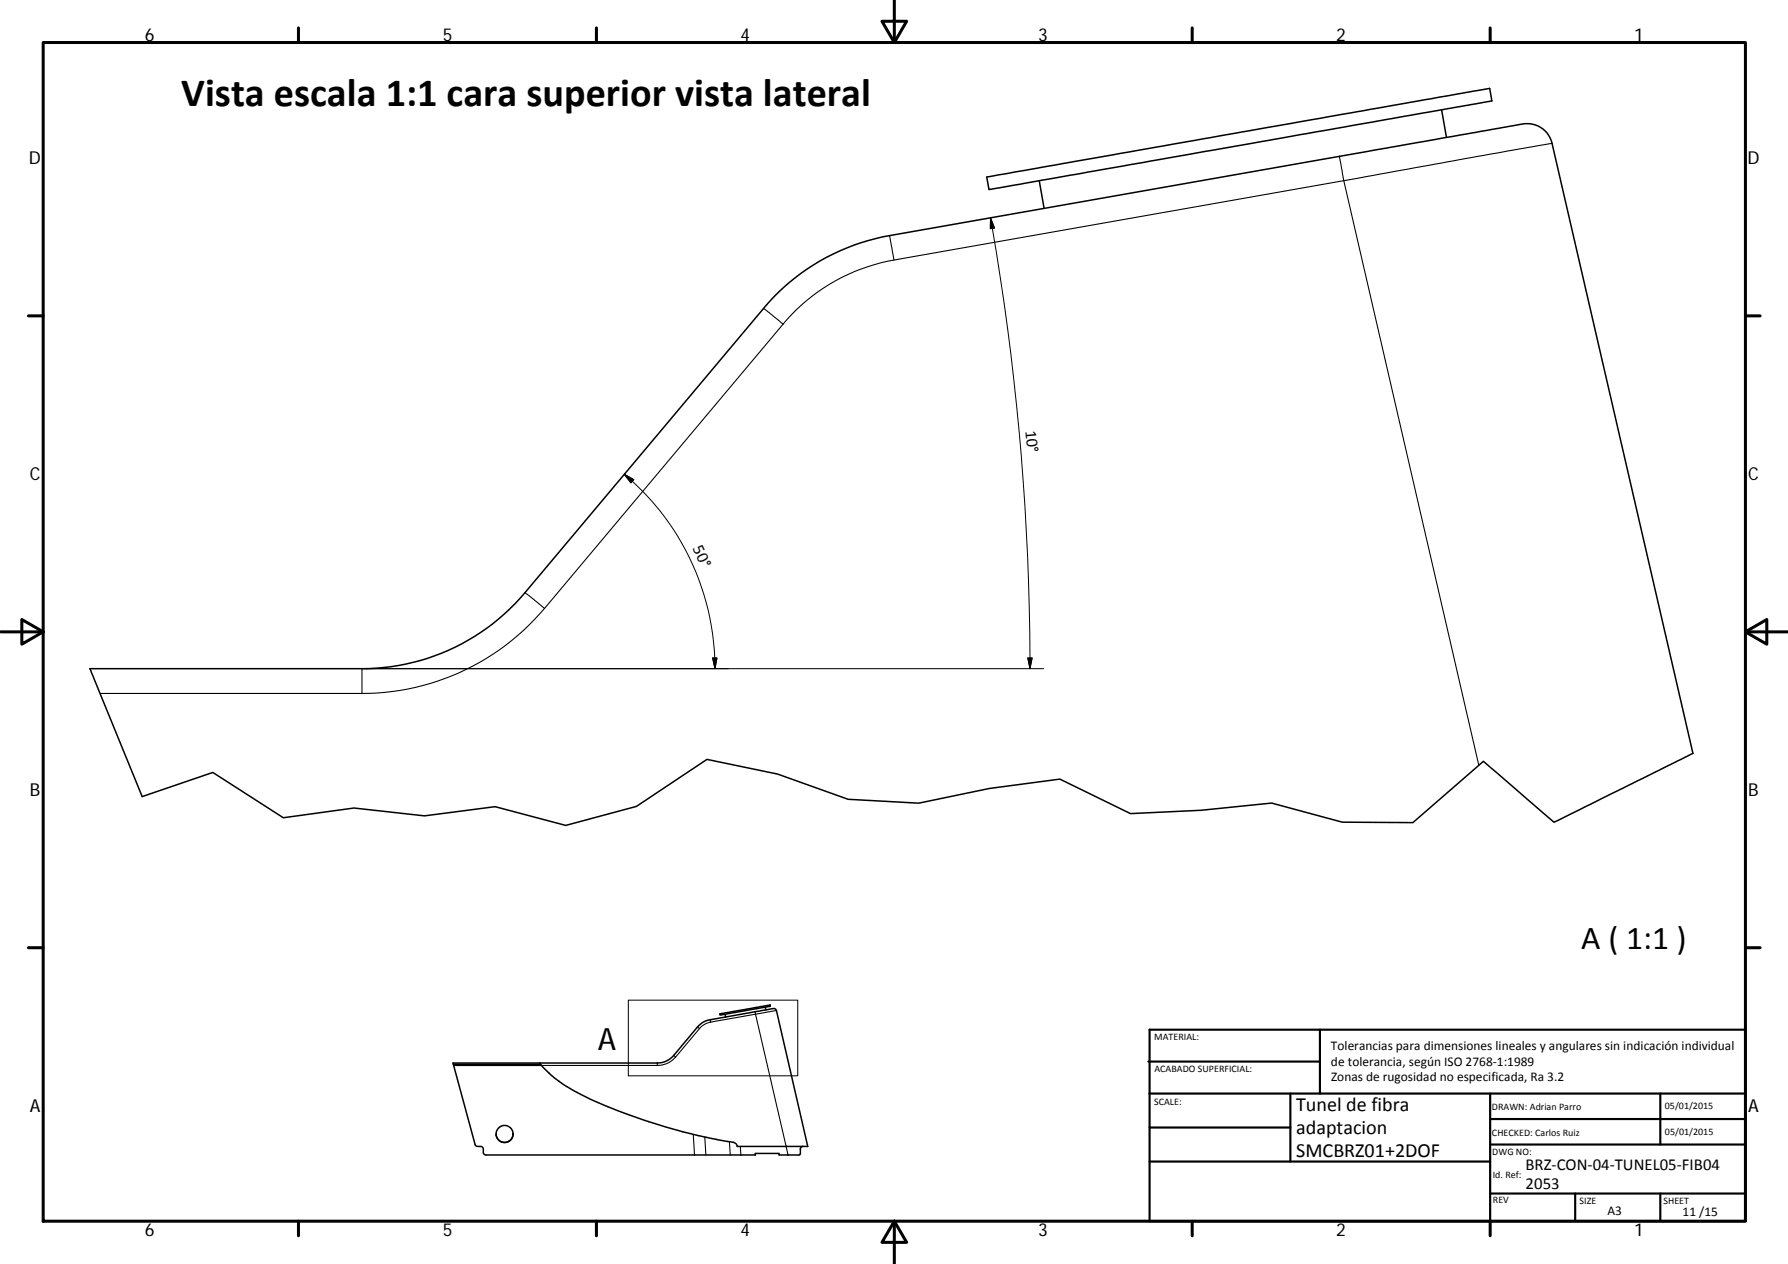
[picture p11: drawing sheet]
<svg xmlns="http://www.w3.org/2000/svg" width="420mm" height="297mm" viewBox="0 0 420 297" stroke-linecap="round" stroke-linejoin="round" font-family="sans-serif">
<g fill="none" stroke="#000" stroke-width=".36">
<path d="M338.8 25.8l1.1 6.5M231.9 41.6l117.9-20.8h.3l.5 2.9-118.2 20.9zM244.2 42.5l1.2 6.5M21.1 157.1h64a50 50 0 0 0 38.2-17.8l56.1-66.8a49.8 49.8 0 0 1 29.6-17.1l144.8-25.5a18.5 18.5 0 0 1 6.3-.7 5.9 5.9 0 0 1 4.6 4.5l33.1 143.3-32.6 16.2-16.6-14.3-16.6 14.4-16.6-.1-16.6-4.5-16.6 1.7-16.5 .8-16.6-8.1-16.6 2.2-16.6 3.4-16.6-.9-16.6-5.9-16.6-3.4-16.5 11-16.7 4.5-16.6-4.4-16.6 2.1-16.5-1.8-16.6 2.3-16.6-10.7-16.6 5.7zM169.2 238.3l11.8-2.1-.1 .3-11.7 2zM170.4 238.3l.1 .7M179.8 236.7l.1 .6M106.5 250.1l5.2 19 .3 .3h1.2l.2 .3 .2 1.3 .4 .4h63.5v-.3h5.6v.3h4.7l.3-.2v-1.2a.6 .6 0 0 1 .6-.6M106.5 250.1h20.5M126.8 249.8l2.3 2.5a36.2 36.2 0 0 0 11 6.6 143.4 143.4 0 0 0 32.6 9.7l.4 .3 .1 .5h16.6l-7.4-32a1.22 1.22 0 0 0-1.6-.2l-14.4 2.5-1 .4-1.5 1.2-5.6 6.7a5.1 5.1 0 0 1-3.8 1.8h-48v.3M116.6 266.5a2 2 0 0 0 2 2 2 2 0 0 0 2-2"/>
<circle cx="118.6" cy="266.5" r="2"/>
</g>
<g fill="none" stroke="#000" stroke-width=".25">
<path d="M314.7 36.7l1.1 5.8M364.7 33.7l-48.9 8.8M209 55.4l1.1 5.7M315.8 42.5l31.7 137.4M315.8 42.5l-105.7 18.6M179.4 72.5l4.6 3.7M184 76.2l-56 66.8M210.1 61.1a43.8 43.8 0 0 0-26.1 15.1M123.3 139.3l4.7 3.7M85.1 157.1v5.9h-61.6M128 143a56.3 56.3 0 0 1-42.9 20M166.9 239.6l.1 .6"/>
<path d="M177.4 237.8l.1 .5M177.5 238.3l7.7 33.1M177.5 238.3l-10.5 1.9M182.4 237.4l-4.9 .9M154.5 249.8v.6h-47.9M158.3 248l.5 .4M158.8 248.4a5.6 5.6 0 0 1-4.3 2M163.9 241.3l.5 .4M164.4 241.7l-5.6 6.7M167 240.2l-1.4 .5-1.2 1M162.9 266.6l.3 4.8M165.6 267.2l.3 4.2"/>
<path d="M171.4 268.3l.2 3.1M174 269.4l.1 2"/>
</g>
<g fill="none" stroke="#000" stroke-width=".71">
<path d="M10.1 10h400.1v277h-400.1zM70.1 6.6v3.4M140.2 6.6v3.4M207.3 5h5.8l-2.9 5zM210.2 0v10M280.2 6.6v3.4M350.2 6.6v3.4M6.7 74.2h3.4M410.2 74.2h3.4M.2 148.5h9.9M5.1 145.6l5 2.9-5 2.9zM410.2 148.5l5-2.9v5.8z"/>
<path d="M410.2 148.5h9.9M6.7 222.7h3.4M410.2 222.7h3.4M70.1 287v3.4M140.2 287v3.4M210.2 287l2.9 5h-5.8zM210.2 287v10M280.2 287v3.4M350.2 287v3.4"/>
</g>
<g fill="none" stroke="#000" stroke-width=".51">
<path d="M269.8 249.5h40.4M270.1 257h140.1M270.1 242h140.1v45h-140.1zM303.2 257v16M310.2 242v15M350.2 257v30M390.2 257v12M270.1 273h80.1M270.1 265h33.1M350.2 269h60M350.2 263h60M350.2 280.5h60"/>
<path d="M370.2 280.5v6.5M390.2 280.5v6.5"/>
</g>
<path d="M232.8 51.2a607.8 607.8 0 0 1 9.2 105.9M232.8 51.2l.9 2.4-1 .1zM146.7 111.4l2.2 1.3-.7 .8zM146.7 111.4a59.6 59.6 0 0 1 21.3 45.7M85.1 157.1h160.1M167.5 154.6h1l-.5 2.5zM241.5 154.6h1l-.5 2.5zM147.6 235h39.9v17.8h-39.9z" fill="none" stroke="#000" stroke-width=".23"/>
<path d="M232.8 51.2l.9 2.4-1 .1zM146.7 111.4l2.2 1.3-.7 .8zM167.5 154.6h1l-.5 2.5zM241.5 154.6h1l-.5 2.5z" fill="#000" stroke="#000" stroke-width=".23"/>
<text font-size="9.4" x="42.6" y="24.9">Vista escala 1:1 cara superior vista lateral</text>
<text font-size="7.9" x="371.6" y="223.1">A ( 1:1 )</text>
<text font-size="7.2" x="140.5" y="246.8">A</text>
<g font-size="4.7">
<text x="304.6" y="261.2">Tunel de fibra</text>
<text x="304.6" y="266.6">adaptacion</text>
<text x="304.6" y="272">SMCBRZ01+2DOF</text>
</g>
<g font-size="4.2">
<text x="34" y="9.6">6</text>
<text x="104" y="9.6">5</text>
<text x="174" y="9.6">4</text>
<text x="244" y="9.6">3</text>
<text x="314" y="9.6">2</text>
<text x="384" y="9.6">1</text>
<text x="6.8" y="38.7">D</text>
<text x="410.6" y="38.7">D</text>
<text x="7" y="112.9">C</text>
<text x="410.8" y="112.9">C</text>
<text x="7" y="187.1">B</text>
<text x="410.8" y="187.1">B</text>
<text x="7" y="261.3">A</text>
<text x="410.8" y="261.3">A</text>
<text x="34" y="290.4">6</text>
<text x="104" y="290.4">5</text>
<text x="174" y="290.4">4</text>
<text x="244" y="290.4">3</text>
<text x="314" y="290.4">2</text>
<text x="384" y="290.4">1</text>
</g>
<g font-size="3.9">
<text x="241" y="101.2" transform="rotate(85 241 101.2)">10°</text>
<text x="162.7" y="128.9" transform="rotate(65 162.7 128.9)">50°</text>
<text x="358.5" y="274.9">BRZ‐CON‐04‐TUNEL05‐FIB04</text>
<text x="358.5" y="279.4">2053</text>
</g>
<g font-size="3.1">
<text x="312.8" y="246.8">Tolerancias para dimensiones lineales y angulares sin indicación individual</text>
<text x="312.8" y="250.4">de tolerancia, según ISO 2768‐1:1989</text>
<text x="312.8" y="254">Zonas de rugosidad no especificada, Ra 3.2</text>
<text x="377.7" y="285.6">A3</text>
<text x="395.4" y="285.9">11 /15</text>
</g>
<g font-size="2.4">
<text x="271.2" y="244.4">MATERIAL:</text>
<text x="271.3" y="251.9">ACABADO SUPERFICIAL:</text>
<text x="271.2" y="259.7">SCALE:</text>
<text x="350.6" y="260.9">DRAWN: Adrian Parro</text>
<text x="391.2" y="260.6">05/01/2015</text>
<text x="350.6" y="267">CHECKED: Carlos Ruiz</text>
<text x="391.2" y="266.6">05/01/2015</text>
<text x="350.7" y="271.4">DWG NO:</text>
<text x="350.8" y="276.8">Id. Ref:</text>
<text x="350.8" y="282.8">REV</text>
<text x="371.2" y="282.9">SIZE</text>
<text x="390.9" y="282.9">SHEET</text>
</g>
</svg>
